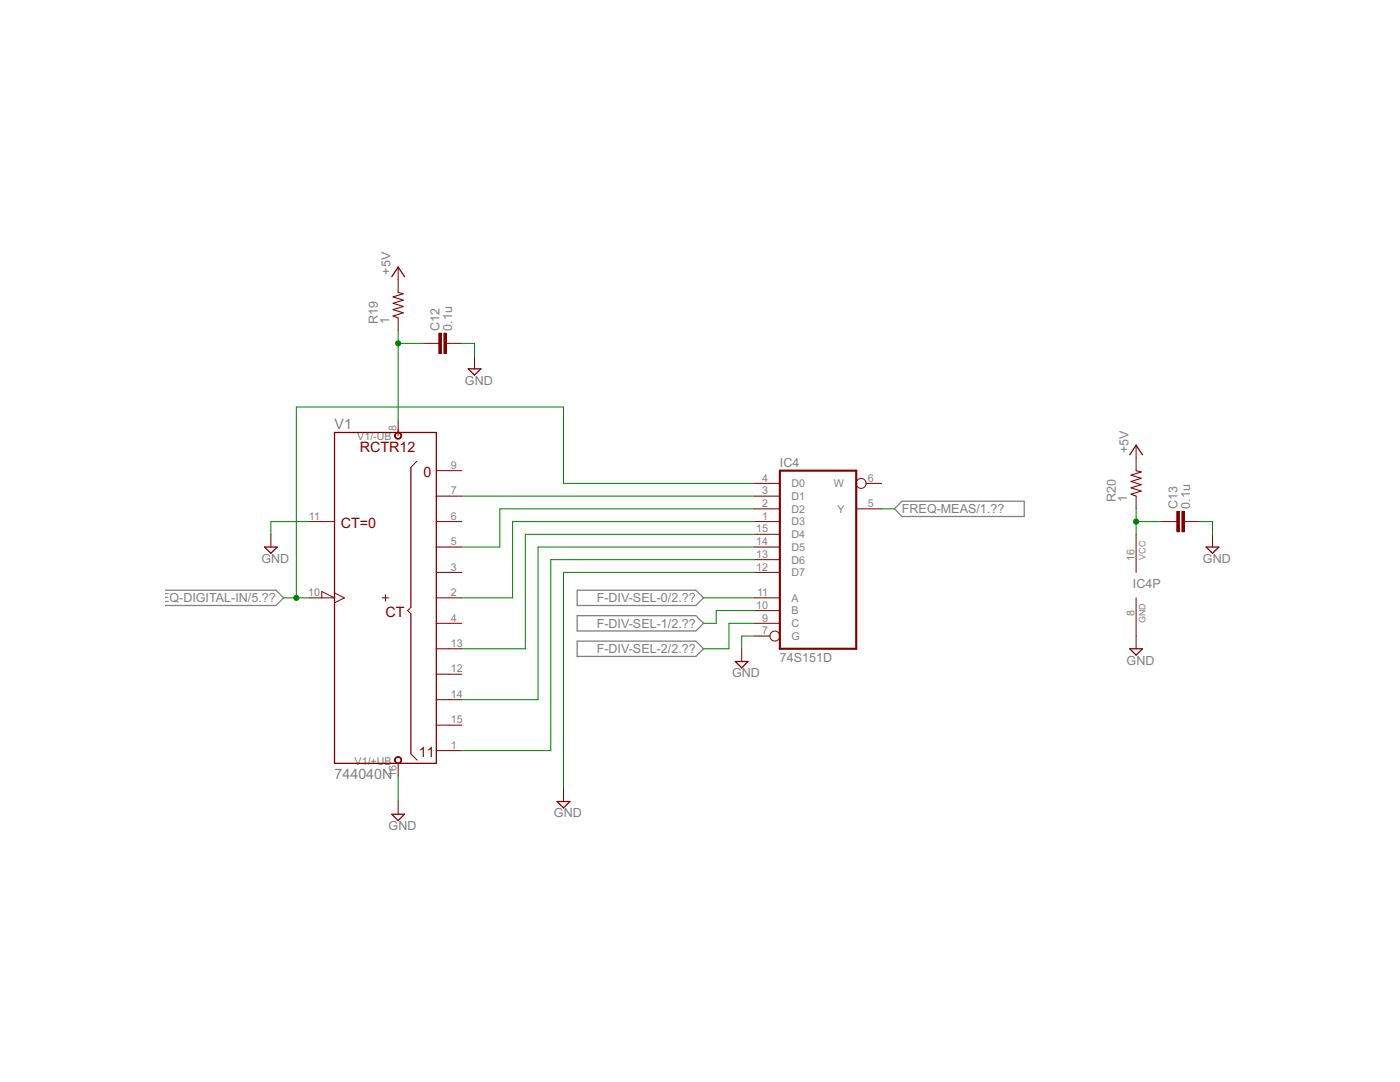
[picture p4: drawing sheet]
<svg xmlns="http://www.w3.org/2000/svg" width="279mm" height="216mm" viewBox="0 0 279 216" stroke-linecap="round" stroke-linejoin="round" font-family="sans-serif">
<path d="M33 117.8h22.1l1.5 1.5-1.5 1.5h-22.1M115.2 117.8h23.7l1.5 1.5-1.5 1.5h-23.7zM178.5 101.5l1.5-1.5h24.4v3.1h-24.4zM115.2 122.9h23.7l1.5 1.5-1.5 1.5h-23.7zM115.2 127.9h23.7l1.5 1.6-1.5 1.5h-23.7z" fill="none" stroke="#808080" stroke-width=".25"/>
<path d="M155.6 93.9h15.3v35.6h-15.3z" fill="none" stroke="#800000" stroke-width=".42"/>
<g fill="none" stroke="#800000" stroke-width=".2">
<path d="M79.5 53.3v5.1M79.5 63.4v2.6M84.5 68.5h3.1M89.1 68.5h3.1M94.7 71.1v2.5M78.8 86.3h1.3M79.5 83.8v3.1M83.2 92l-1.2 1.3M87.1 99h5.1M87.1 93.9h5.1M150.6 99h5M150.6 96.5h5"/>
<path d="M172.8 96.5h3.2M226.7 88.8v5.1M226.7 99v2.5M54.1 106.6v2.6M61.7 104.1h5.1M61.7 119.3h5.1l-2.6-1.3v1.3M66.8 118.3l1.9 1-1.9 1M76.3 119.3h1.3M76.9 118.7v1.2M87.1 104.1h5.1M87.1 119.3h5.1M87.1 114.2h5.1"/>
<path d="M87.1 109.2h5.1M150.6 104.1h5M150.6 101.5h5M150.6 119.3h5M150.6 114.2h5M150.6 111.7h5M150.6 109.2h5M150.6 106.6h5M170.9 101.5h5.1M226.7 106.6v7.6M226.7 119.3v10.2M231.8 104.1h3.1"/>
<path d="M236.4 104.1h3M242 106.6v2.6M82 121.2l-.6 .6 .6 .7M87.1 124.4h5.1M87.1 129.5h5.1M87.1 134.5h5.1M87.1 139.6h5.1M148 129.5v2.5M150.6 126.9h3M150.6 124.4h5M150.6 121.8h5M79.5 152.3v2.6"/>
<path d="M79.5 159.9v2.6M82 150.4l1.3 1.3M87.1 144.7h5.1M87.1 149.8h5.1M112.5 157.4v2.5"/>
<circle cx="171.9" cy="96.5" r=".99"/>
<circle cx="154.6" cy="126.9" r=".99"/>
</g>
<path d="M78.2 55.2l1.3-1.9 1.2 1.9M93.4 73.6h2.6l-1.3 1.3zM66.8 86.3h20.3v66h-20.3zM82 93.3v27.9M225.5 90.7l1.2-1.9 1.3 1.9M52.8 109.2h2.5l-1.2 1.2zM240.7 109.2h2.5l-1.2 1.2zM82 122.5v27.8M146.7 132h2.6l-1.3 1.3zM225.5 129.5h2.5l-1.3 1.2zM111.2 159.9h2.5l-1.2 1.3zM78.2 162.5h2.5l-1.2 1.2z" fill="none" stroke="#800000" stroke-width=".25"/>
<g fill="#800000" stroke="#800000" stroke-width=".2">
<path d="M78.9 151.2a.71 .71 0 0 1 1.1 .1 .71 .71 0 0 1-.3 1.1 .71 .71 0 0 1-1-.7h.2a.56 .56 0 0 1 .8-.6 .56 .56 0 0 1 .2 .9 .56 .56 0 0 1-1-.1v-.2h-.2z" fill-rule="evenodd"/>
<path d="M78.9 86.5a.71 .71 0 0 1 1.1 0 .71 .71 0 0 1-.3 1.1 .71 .71 0 0 1-1-.7h.2a.56 .56 0 0 1 .8-.5 .56 .56 0 0 1 .2 .9 .56 .56 0 0 1-1-.2v-.2h-.2z" fill-rule="evenodd"/>
</g>
<g fill="#800000" stroke="#800000" stroke-width=".2">
<path d="M88.6 66.5h.5v4h-.5z"/>
<path d="M87.6 66.5h.5v4h-.5z"/>
<path d="M235.9 102h.5v4.1h-.5z"/>
<path d="M234.9 102h.5v4.1h-.5z"/>
</g>
<path d="M79.5 58.4l1 .2-2.1 .6 2.1 .7-2.1 .6 2.1 .7-2.1 .6 2.1 .6-2.1 .7 1.1 .3M226.7 93.9l1.1 .3-2.1 .6 2.1 .6-2.1 .7 2.1 .6-2.1 .6 2.1 .7-2.1 .6 1 .4" fill="none" stroke="#800000" stroke-width=".21"/>
<g fill="none" stroke="#008000" stroke-width=".2">
<path d="M79.5 68.5h5M79.5 66v17.8M92.2 68.5h2.5v2.6M92.2 99h58.4M150.6 96.5h-38.1v-15.3h-53.4v38.1M56.6 119.3h5.1M61.7 104.1h-7.6v2.5M140.4 119.3h10.2M150.6 101.5h-50.8v7.7h-7.6M150.6 114.2h-38.1v43.2M150.6 104.1h-48.3v15.2h-10.1M150.6 109.2h-43.2v30.4h-15.2"/>
<path d="M150.6 106.6h-45.8v22.9h-12.6M150.6 111.7h-40.7v38.1h-17.7M176 101.5h2.5M226.7 104.1h5.1M226.7 101.5v5.1M239.4 104.1h2.6v2.5M150.6 126.9h-2.6v2.6M150.6 124.4h-5.1v5.1h-5.1M150.6 121.8h-7.7v2.6h-2.5M79.5 154.9v5"/>
</g>
<g fill="#008000" stroke="#008000" stroke-width=".2">
<circle cx="59.1" cy="119.3" r=".51"/>
<circle cx="79.5" cy="68.5" r=".51"/>
<circle cx="226.7" cy="104.1" r=".51"/>
</g>
<g font-size="3.2" fill="#808080">
<text x="66.8" y="85.7">V1</text>
<text x="66.8" y="155.5">744040N</text>
</g>
<g font-size="3.2" fill="#800000">
<text x="71.8" y="90.1">RCTR12</text>
<text x="84.5" y="95.2">0</text>
<text x="68" y="105.3">CT=0</text>
<text x="76.9" y="123.1">CT</text>
<text x="83.6" y="151">11</text>
</g>
<g font-size="2.8" fill="#808080">
<text x="77.9" y="54.8" transform="rotate(-90 77.9 54.8)">+5V</text>
<text x="75.4" y="64.7" transform="rotate(-90 75.4 64.7)">R19</text>
<text x="77.7" y="64.7" transform="rotate(-90 77.7 64.7)">1</text>
<text x="87.7" y="66" transform="rotate(-90 87.7 66)">C12</text>
<text x="90.2" y="66" transform="rotate(-90 90.2 66)">0.1u</text>
<text x="92.8" y="76.8">GND</text>
<text x="155.6" y="93.3">IC4</text>
<text x="225.2" y="90.4" transform="rotate(-90 225.2 90.4)">+5V</text>
<text x="222.7" y="100.3" transform="rotate(-90 222.7 100.3)">R20</text>
<text x="225" y="100.3" transform="rotate(-90 225 100.3)">1</text>
<text x="235" y="101.5" transform="rotate(-90 235 101.5)">C13</text>
<text x="237.5" y="101.5" transform="rotate(-90 237.5 101.5)">0.1u</text>
<text x="180" y="102.4">FREQ-MEAS/1.??</text>
<text x="52.2" y="112.3">GND</text>
<text x="240.1" y="112.3">GND</text>
<text x="226.1" y="117.4">IC4P</text>
<text x="28.8" y="120.2">FREQ-DIGITAL-IN/5.??</text>
<text x="119.1" y="120.2">F-DIV-SEL-0/2.??</text>
<text x="119.1" y="125.3">F-DIV-SEL-1/2.??</text>
<text x="119.1" y="130.3">F-DIV-SEL-2/2.??</text>
<text x="155.6" y="132">74S151D</text>
<text x="146.1" y="135.2">GND</text>
<text x="224.8" y="132.6">GND</text>
<text x="77.5" y="165.6">GND</text>
<text x="110.6" y="163.1">GND</text>
</g>
<g font-size="2.4" fill="#808080">
<text x="71.3" y="87.8">V1/-UB</text>
<text x="79.1" y="85.9" transform="rotate(-90 79.1 85.9)">8</text>
<text x="90" y="93.6">9</text>
<text x="90" y="98.6">7</text>
<text x="152.1" y="101.2">2</text>
<text x="152.1" y="98.6">3</text>
<text x="152.1" y="96.1">4</text>
<text x="158" y="99.8">D1</text>
<text x="158" y="97.2">D0</text>
<text x="166.4" y="97.2">W</text>
<text x="173.2" y="101.2">5</text>
<text x="173.2" y="96.1">6</text>
<text x="61.6" y="103.7">11</text>
<text x="90" y="103.7">6</text>
<text x="150.9" y="106.3">15</text>
<text x="152.1" y="103.7">1</text>
<text x="158" y="104.8">D3</text>
<text x="158" y="102.3">D2</text>
<text x="158" y="107.4">D4</text>
<text x="167.1" y="102.3">Y</text>
<text x="90" y="113.9">3</text>
<text x="90" y="108.8">5</text>
<text x="150.9" y="113.9">12</text>
<text x="150.9" y="111.3">13</text>
<text x="150.9" y="108.8">14</text>
<text x="158" y="112.4">D6</text>
<text x="158" y="109.9">D5</text>
<text x="226.4" y="111.9" transform="rotate(-90 226.4 111.9)">16</text>
<text x="61.5" y="118.9">10</text>
<text x="90" y="118.9">2</text>
<text x="151.1" y="118.9">11</text>
<text x="158" y="115">D7</text>
<text x="90" y="124">4</text>
<text x="150.9" y="121.5">10</text>
<text x="152.1" y="124">9</text>
<text x="158" y="125.1">C</text>
<text x="158" y="122.6">B</text>
<text x="158" y="120.1">A</text>
<text x="226.4" y="122.8" transform="rotate(-90 226.4 122.8)">8</text>
<text x="90" y="129.1">13</text>
<text x="152.1" y="126.6">7</text>
<text x="158" y="127.7">G</text>
<text x="90" y="134.2">12</text>
<text x="90" y="139.3">14</text>
<text x="90" y="144.3">15</text>
<text x="90" y="149.4">1</text>
<text x="70.8" y="152.6">V1/+UB</text>
<text x="79.1" y="155" transform="rotate(-90 79.1 155)">16</text>
</g>
<g font-size="2" fill="#808080">
<text x="228.6" y="111.7" transform="rotate(-90 228.6 111.7)">VCC</text>
<text x="228.6" y="124.4" transform="rotate(-90 228.6 124.4)">GND</text>
</g>
</svg>
